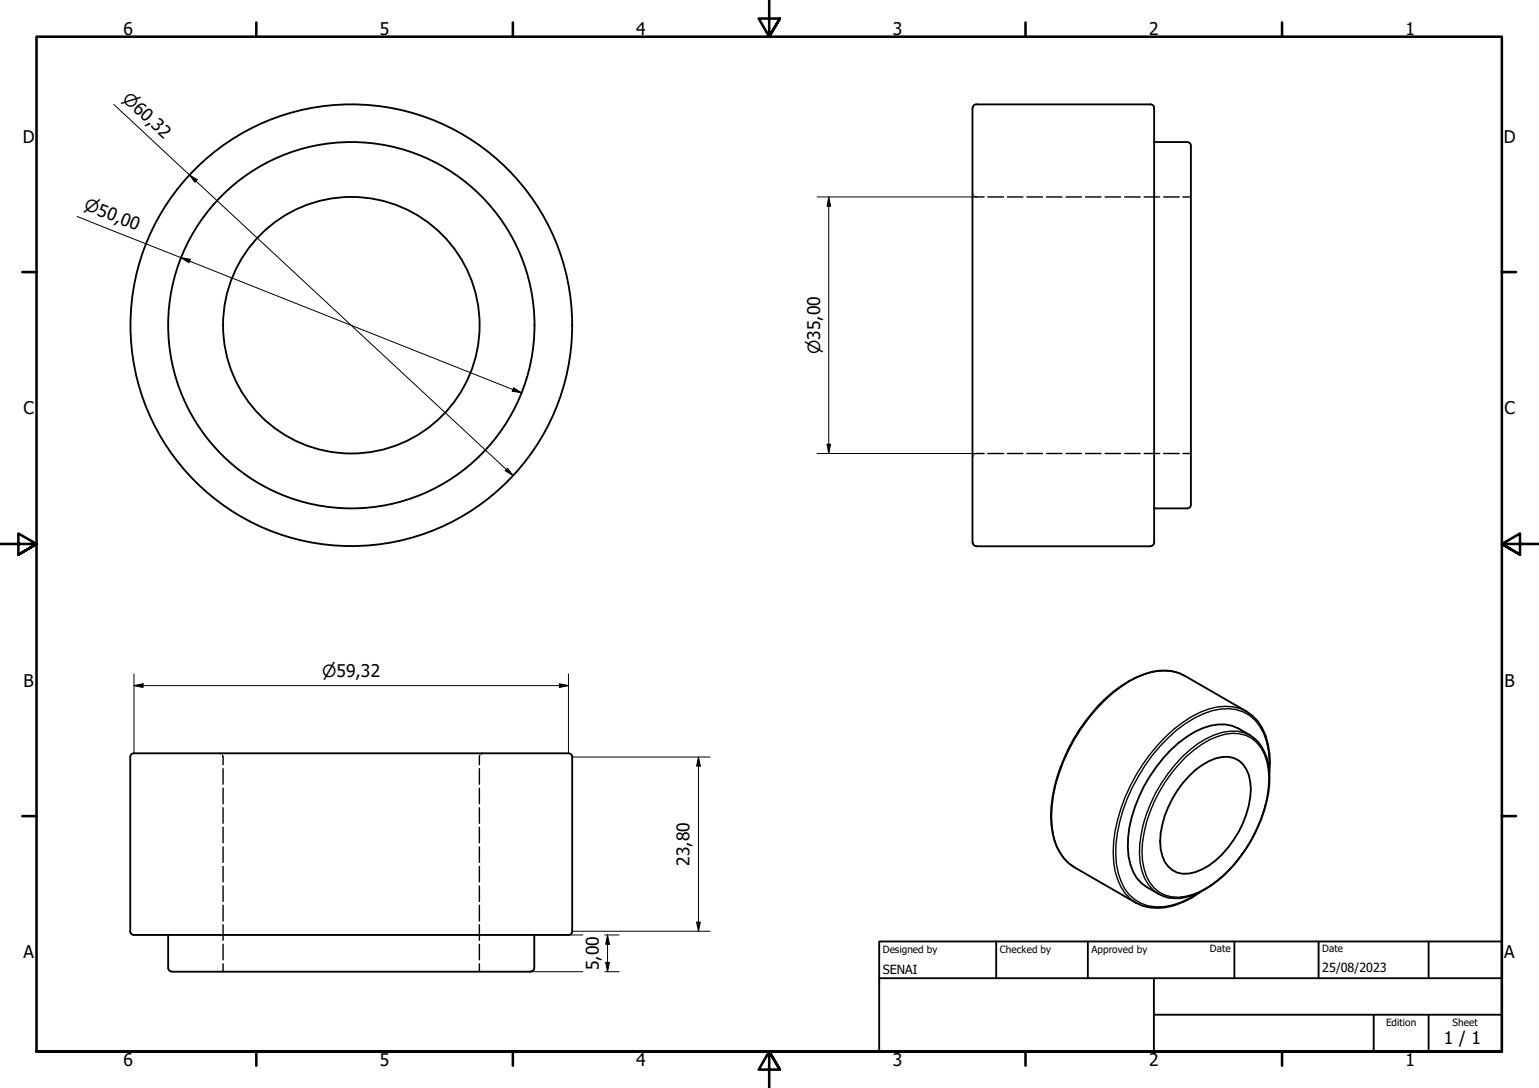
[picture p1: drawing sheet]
<svg xmlns="http://www.w3.org/2000/svg" width="420mm" height="297mm" viewBox="0 0 420 297" stroke-linecap="round" stroke-linejoin="round" font-family="sans-serif">
<!-- layer: Visible (ISO) -->
<g fill="none" stroke="#000" stroke-width=".51">
<path d="M265.5 29.4v118.7M314.1 28.5a.98 .98 0 0 1 1 1M314.1 28.5h-47.6a.98 .98 0 0 0-.9 1M315.1 38.8h9a.99 .99 0 0 1 1 1v98a.98 .98 0 0 1-1 1h-9M315.1 29.4v118.7a.98 .98 0 0 1-1 1M265.6 148.1a.98 .98 0 0 0 .9 1M266.5 149.1h47.6M36.5 205.7a.98 .98 0 0 0-.9 .9v47.6a.99 .99 0 0 0 .9 1.1M36.6 205.7h118.6a.98 .98 0 0 1 1 .9v47.6a.99 .99 0 0 1-1 1.1h-118.6M319.6 204.8a21.9 21.9 0 0 1 13-7 12.1 12.1 0 0 1 8.6 2.9 13 13 0 0 1 5.4 11.7 39.2 39.2 0 0 1-10.9 25 23.8 23.8 0 0 1-13.5 7.8 9.4 9.4 0 0 1-6-1.2l-3.1-1.8a12.2 12.2 0 0 1-5.2-10.8 38 38 0 0 1 9.7-24.4zM324.6 211.9a14.6 14.6 0 0 1 10.7-5.3 6.9 6.9 0 0 1 6 6.8 23.5 23.5 0 0 1-4.5 15.9 19.9 19.9 0 0 1-12.2 9.2 6.4 6.4 0 0 1-7.3-4.9 19.1 19.1 0 0 1 1.6-13.1 28.1 28.1 0 0 1 5.7-8.6zM346.5 211.2a20.4 20.4 0 0 0-3.1-14.3l-1.5-1.5-1.6-1.2-16.8-9.7a13.1 13.1 0 0 0-11.2-.4 35.3 35.3 0 0 0-15.9 12.8 46.2 46.2 0 0 0-9.5 25.8 17.1 17.1 0 0 0 4.9 13.1l1.5 1 16.8 9.7a14.4 14.4 0 0 0 13.1-.3l2.4-1.2 2.3-1.6"/>
<path d="M45.9 255.3v8.9a.98 .98 0 0 0 1 1M145.9 255.3v8.9a.98 .98 0 0 1-1 1M46.9 265.3h98"/>
<circle cx="95.9" cy="88.8" r="60.3"/>
<circle cx="95.9" cy="88.8" r="50"/>
<circle cx="95.9" cy="88.8" r="35"/>
</g>
<!-- layer: Hidden (ISO) -->
<g fill="none" stroke="#000" stroke-width=".38">
<path d="M265.5 52.8l.1 .5M266 53.6l2.7 .2M269.7 53.8h4.3M275 53.8h4.3M280.4 53.8h4.2M285.7 53.8h4.2M291 53.8h4.3M296.4 53.8h4.2M301.7 53.8h4.2M307 53.8h4.3M312.4 53.8h4.2M317.7 53.8h4.2"/>
<path d="M323 53.8h2.1M265.6 124.3l-.1 .5M268.7 123.8l-2.7 .1M269.7 123.8h4.3M275 123.8h4.3M280.4 123.8h4.2M285.7 123.8h4.2M291 123.8h4.3M296.4 123.8h4.2M301.7 123.8h4.2M307 123.8h4.3M312.4 123.8h4.2"/>
<path d="M317.7 123.8h4.2M323 123.8h2.1M59.9 205.7l.5 .1M60.8 206.2l.1 2.6M60.9 209.9v4.2M60.9 215.2v4.2M130.9 209.9v4.2M130.9 215.2v4.2M131 206.2l-.1 2.6M131.9 205.7l-.5 .1M60.9 220.5v4.3M60.9 225.9v4.2"/>
<path d="M60.9 231.2v4.2M60.9 236.5v4.3M130.9 220.5v4.3M130.9 225.9v4.2M130.9 231.2v4.2M130.9 236.5v4.3M60.9 241.9v4.2M60.9 247.1v4.3M60.9 252.5v4.2M60.9 257.8v4.3M130.9 241.9v4.2M130.9 247.1v4.3"/>
<path d="M130.9 252.5v4.2M130.9 257.8v4.3M60.9 263.1v2.2M130.9 263.1v2.2"/>
</g>
<!-- layer: Visible Narrow (ISO) -->
<path d="M323.5 184.5a14 14 0 0 0-12.7 .3 42.6 42.6 0 0 0-19.1 20.1 37 37 0 0 0-4.1 23.2 13.3 13.3 0 0 0 5.7 8.7M340.3 194.2a14 14 0 0 0-12.7 .3 42.6 42.6 0 0 0-19.1 20.1 37 37 0 0 0-4.1 23.3 13.3 13.3 0 0 0 5.7 8.6M323.7 206.7a20.8 20.8 0 0 1 12.8-6.5 8.7 8.7 0 0 1 8.7 5.7 21.8 21.8 0 0 1 0 14.7 37.9 37.9 0 0 1-17.2 22.6 11.3 11.3 0 0 1-11.5 .4 11.3 11.3 0 0 1-4.6-8.6 35 35 0 0 1 7.9-23.9zM341.2 200.7a12.5 12.5 0 0 0-11.9 1 38.3 38.3 0 0 0-16.3 20.5 26.2 26.2 0 0 0-1.2 15.7 10.4 10.4 0 0 0 4.4 6.1M346.5 210.3a18 18 0 0 0-3.9-13.7 11.2 11.2 0 0 0-11.7-2.6 31.4 31.4 0 0 0-14.2 9.8 45.8 45.8 0 0 0-12.1 29.5 17.5 17.5 0 0 0 3.7 11 11.2 11.2 0 0 0 11.7 2.8l2.3-.7 2.4-1.2 2.5-1.4" fill="none" stroke="#000" stroke-width=".38"/>
<!-- layer: Border (ISO) -->
<g fill="none" stroke="#000" stroke-width=".7">
<path d="M70 6.1v3.9M140 6.1v3.9M210 0v10l-2.9-4.9h5.8l-2.9 4.9 2.9-4.9M280 6.1v3.9M350 6.1v3.9M6.1 74.3h3.9M410 74.3h3.9M0 148.5h10l-5-2.8v5.7l5-2.9-5 2.9M420 148.5h-10l5-2.8v5.7l-5-2.9 5 2.9M6.1 222.8h3.9M410 222.8h3.9M10 287.1v-277.1h400v277.1h-400h400"/>
<path d="M70 287.1v3.8M140 287.1v3.8M212.9 292l-2.9-4.9 2.9 4.9h-5.8l2.9-4.9v9.9M280 287.1v3.8M350 287.1v3.8"/>
</g>
<!-- layer: Title (ISO) -->
<path d="M240 257h170v30.1h-170zM272 257v10.1M297 257v10.1M337 257v10.1M360 257v10.1M390 257v10.1M240 267.1h170M315 277h95M315 267.1v20M375 277v10.1M390 277v10.1" fill="none" stroke="#000" stroke-width=".51"/>
<!-- layer: Dimension (ISO) -->
<g fill="none" stroke="#000" stroke-width=".27">
<path d="M31.1 28.5l109 101.3M21.1 59.1l121.3 48.1M51.7 47.7l2.1 1.4-.6 .7zM223.1 53.8h43.4M226.3 53.8l.5 2.5h-1zM226.3 53.8v70M49.4 70.3l2.5 .5-.3 .9zM140.2 105.8l2.2 1.4-2.6-.4zM138.6 127.8l1.5 2-2.2-1.3zM223.1 123.8h43.4M225.8 121.3h1l-.5 2.5zM36.6 187.2l2.5-.5v1z"/>
<path d="M36.6 187.2h118.6M36.6 184v21.7M152.7 186.7l2.5 .5-2.5 .5zM155.2 184v21.7M156.2 206.7h37.7M190.7 206.7l.5 2.5h-1zM190.7 206.7v47.5M155.2 255.3h3.9M156.2 254.2h37.7M165.1 255.3h3.9M165.9 255.3l.5 2.5h-1zM165.9 255.3v10"/>
<path d="M190.2 251.8h1l-.5 2.4zM144.9 265.3h14.2M165.1 265.3h3.9M165.4 262.7h1l-.5 2.6z"/>
</g>
<g fill="#000">
<path d="M51.7 47.7l2.1 1.4-.6 .7z" fill-rule="evenodd"/>
<path d="M226.3 53.8l.5 2.5h-1z" fill-rule="evenodd"/>
<path d="M49.4 70.3l2.5 .5-.3 .9z" fill-rule="evenodd"/>
<path d="M140.2 105.8l2.2 1.4-2.6-.4z" fill-rule="evenodd"/>
<path d="M138.6 127.8l1.5 2-2.2-1.3z" fill-rule="evenodd"/>
<path d="M225.8 121.3h1l-.5 2.5z" fill-rule="evenodd"/>
<path d="M36.6 187.2l2.5-.5v1z" fill-rule="evenodd"/>
<path d="M152.7 186.7l2.5 .5-2.5 .5z" fill-rule="evenodd"/>
<path d="M190.7 206.7l.5 2.5h-1z" fill-rule="evenodd"/>
<path d="M165.9 255.3l.5 2.5h-1z" fill-rule="evenodd"/>
<path d="M190.2 251.8h1l-.5 2.4z" fill-rule="evenodd"/>
<path d="M165.4 262.7h1l-.5 2.6z" fill-rule="evenodd"/>
</g>
<g font-size="4.8">
<text x="33.7" y="9.6">6</text>
<text x="103.7" y="9.6">5</text>
<text x="173.7" y="9.6">4</text>
<text x="243.7" y="9.6">3</text>
<text x="313.7" y="9.6">2</text>
<text x="383.7" y="9.6">1</text>
<text x="6.2" y="38.9">D</text>
<text x="410.5" y="38.9">D</text>
<text x="6.4" y="113.1">C</text>
<text x="410.7" y="113.1">C</text>
<text x="6.4" y="187.4">B</text>
<text x="410.7" y="187.4">B</text>
<text x="188.3" y="236.5" transform="rotate(-90 188.3 236.5)">23,80</text>
<text x="6.4" y="261.7">A</text>
<text x="410.7" y="261.7">A</text>
<text x="163.4" y="264.9" transform="rotate(-90 163.4 264.9)">5,00</text>
<text x="394.2" y="285">1 / 1</text>
<text x="33.7" y="290.9">6</text>
<text x="103.7" y="290.9">5</text>
<text x="173.7" y="290.9">4</text>
<text x="243.7" y="290.9">3</text>
<text x="313.7" y="290.9">2</text>
<text x="383.7" y="290.9">1</text>
</g>
<g font-size="4.6">
<text x="33.2" y="27.2" transform="rotate(43 33.2 27.2)">⌀60,32</text>
<text x="22.7" y="57.1" transform="rotate(22 22.7 57.1)">⌀50,00</text>
<text x="223.9" y="96.8" transform="rotate(-90 223.9 96.8)">⌀35,00</text>
<text x="87.9" y="184.8">⌀59,32</text>
</g>
<g font-size="3.4">
<text x="241" y="266">SENAI</text>
<text x="361" y="265.5">25/08/2023</text>
</g>
<g font-size="2.7">
<text x="241" y="260.1">Designed by</text>
<text x="273" y="260.1">Checked by</text>
<text x="298" y="260.1">Approved by</text>
<text x="330.3" y="260">Date</text>
<text x="361" y="260">Date</text>
<text x="378.4" y="280.1">Edition</text>
<text x="396.6" y="280.1">Sheet</text>
</g>
</svg>
